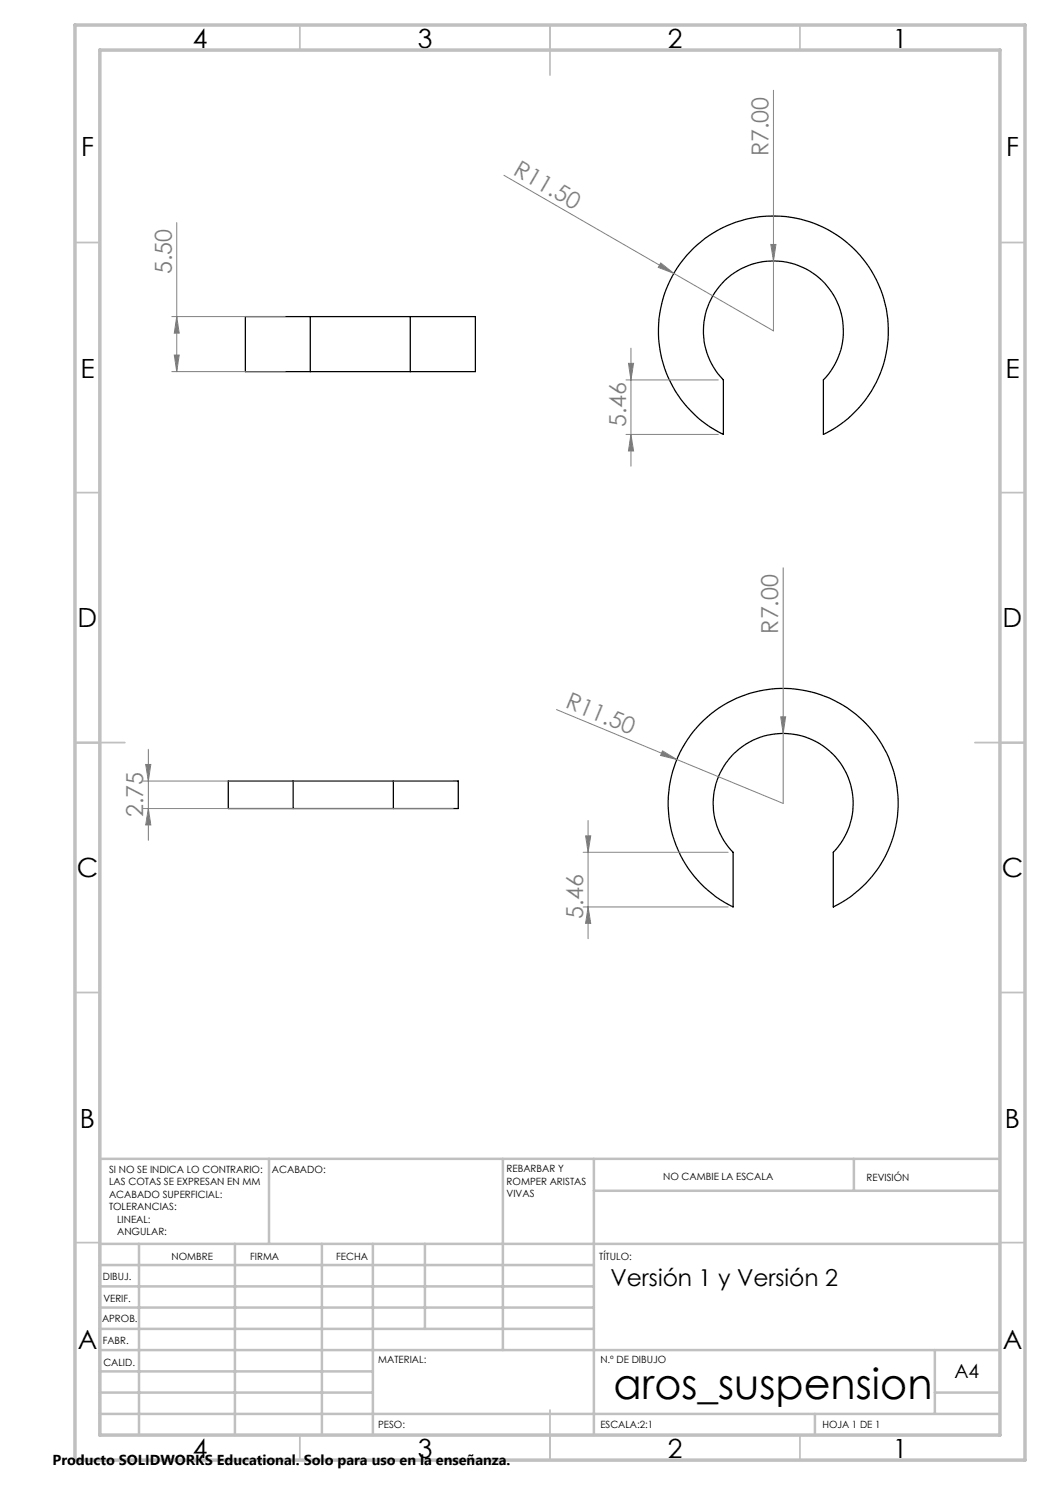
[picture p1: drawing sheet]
<svg xmlns="http://www.w3.org/2000/svg" width="210mm" height="297mm" viewBox="0 0 210 297" stroke-linecap="round" stroke-linejoin="round" font-family="sans-serif">
<g fill="none" stroke="#000" stroke-width=".25">
<path d="M138.7 49.6a23 23 0 0 1 34.9 3.5 23 23 0 0 1-8.9 33.8v-10.9a14 14 0 0 0-.2-19.7 14 14 0 0 0-19.7 0 14 14 0 0 0-.1 19.7v10.9a23 23 0 0 1-6-37.3zM62.1 63.3h-13v11h13M62.1 74.3h20M62.1 63.3h20M62.1 63.3v11M82.1 63.3h13v11h-13M82.1 63.3v11M58.6 156.2h-13v5.5h13M58.6 156.2h20.1M58.6 156.2v5.5M78.7 156.2h13v5.5h-13M78.7 156.2v5.5"/>
<path d="M140 144.8a23 23 0 0 1 35.2 2.3 23 23 0 0 1-8.5 34.3v-10.9a14 14 0 0 0-.2-19.8 14 14 0 0 0-19.7 0 14 14 0 0 0-.2 19.8v10.9a23 23 0 0 1-6.6-36.6zM58.6 161.7h20.1"/>
</g>
<g fill="none" stroke="#808080" stroke-width=".2">
<path d="M154.7 18.1v48.1l-53.9-31.1M35.3 44.5v29.8M132.2 52.6l2.6 2.1-3.1-1.2zM154.2 48.9h1l-.5 3.3zM34.4 63.3h22.6M34.4 74.3h22.6M34.9 71h.9l-.5 3.3zM35.3 63.3l.5 3.3h-.9zM125.2 76h18.5M125.7 72.7h1l-.5 3.3zM126.2 69.6v23.6M125.2 86.9h18.5"/>
<path d="M126.2 86.9l.5 3.3h-1zM156.6 113.6v47.1l-45.3-18.8M28.6 156.2h62.1M29.1 152.9h1.1l-.5 3.3zM29.7 149.9v18.2M132.5 150.2l2.9 1.7-3.3-.8zM156.1 143.4h1l-.5 3.3zM28.6 161.7h62.1M29.7 161.7l.5 3.3h-1.1zM116.6 170.5h29M117.1 167.2h1l-.5 3.3zM117.6 164.1v23.6"/>
<path d="M116.6 181.4h29M117.6 181.4l.5 3.3h-1z"/>
</g>
<g fill="none" stroke="#c0c0c0" stroke-width=".35">
<path d="M60 5v5M110 5v10M160 5v5M15 48.5h5M200 48.5h5M15 98.5h5M200 98.5h5M15 148.5h10M195 148.5h10M15 198.5h5M200 198.5h5M15 248.5h5"/>
<path d="M200 248.5h5M60 287v5M110 282v10M160 287v5"/>
</g>
<g fill="none" stroke="#c0c0c0" stroke-width=".5">
<path d="M53.8 231.8v17M100.6 231.8v38.2M118.8 231.8v55.2M118.8 238.2h81.2M170.8 231.8v6.4M200 231.8h-180v55.2M20 248.8h180M20 257.3h98.8M20 253h98.8M27.8 248.8v38.2M47 248.8v38.2M64.4 248.8v38.2"/>
<path d="M74.6 248.8v38.2M85 248.8v17M20 265.8h98.8M20 261.5h98.8M20 278.5h54.6M20 274.3h54.6M20 270h180M187 278.5h13M187 270v12.8M20 282.8h180M163 282.8v4.2"/>
</g>
<path d="M15 5h190v287h-190zM20 10h180v277h-180z" fill="none" stroke="#c0c0c0" stroke-width=".7"/>
<g fill="#808080">
<path d="M132.2 52.6l2.6 2.1-3.1-1.2z"/>
<path d="M132.5 150.2l2.9 1.7-3.3-.8z"/>
<path d="M154.2 48.9h1l-.5 3.3z"/>
<path d="M156.1 143.4h1l-.5 3.3z"/>
<path d="M29.7 161.7l.5 3.3h-1.1zM29.1 152.9h1.1l-.5 3.3z"/>
<path d="M125.7 72.7h1l-.5 3.3zM126.2 86.9l.5 3.3h-1zM35.3 63.3l.5 3.3h-.9zM34.9 71h.9l-.5 3.3zM117.1 167.2h1l-.5 3.3zM117.6 181.4l.5 3.3h-1z"/>
</g>
<text font-size="8.5" x="122.7" y="279.7">aros_suspension</text>
<g font-size="5.3">
<text x="38.5" y="9.5">4</text>
<text x="83.5" y="9.5">3</text>
<text x="133.5" y="9.5">2</text>
<text x="178.5" y="9.5">1</text>
<text x="16.2" y="31.3">F</text>
<text x="201.2" y="31.3">F</text>
<text x="16.1" y="75.5">E</text>
<text x="201.1" y="75.5">E</text>
<text x="15.5" y="125.5">D</text>
<text x="200.5" y="125.5">D</text>
<text x="15.4" y="175.5">C</text>
<text x="200.4" y="175.5">C</text>
<text x="16" y="225.5">B</text>
<text x="201" y="225.5">B</text>
<text x="15.5" y="269.8">A</text>
<text x="200.5" y="269.8">A</text>
<text x="38.5" y="291.5">4</text>
<text x="83.5" y="291.5">3</text>
<text x="133.5" y="291.5">2</text>
<text x="178.5" y="291.5">1</text>
</g>
<g font-size="4.7" fill="#808080">
<text x="102.4" y="34.8" transform="rotate(30 102.4 34.8)">R11.50</text>
<text x="153.7" y="31.2" transform="rotate(-90 153.7 31.2)">R7.00</text>
<text x="34.4" y="54.8" transform="rotate(-90 34.4 54.8)">5.50</text>
<text x="125.2" y="85.5" transform="rotate(-90 125.2 85.5)">5.46</text>
<text x="155.6" y="126.7" transform="rotate(-90 155.6 126.7)">R7.00</text>
<text x="112.9" y="141.5" transform="rotate(22 112.9 141.5)">R11.50</text>
<text x="28.7" y="163.4" transform="rotate(-90 28.7 163.4)">2.75</text>
<text x="116.6" y="183.9" transform="rotate(-90 116.6 183.9)">5.46</text>
</g>
<text font-size="4.7" x="122.1" y="257.3">Versión 1 y Versión 2</text>
<text font-size="3.9" x="190.9" y="275.5">A4</text>
<text font-size="2.9" x="10.5" y="292.9">Producto SOLIDWORKS Educational. Solo para uso en la enseñanza.</text>
<g font-size="2">
<text x="21.8" y="234.6">SI NO SE INDICA LO CONTRARIO:</text>
<text x="21.8" y="237.1">LAS COTAS SE EXPRESAN EN MM</text>
<text x="21.8" y="239.6">ACABADO SUPERFICIAL:</text>
<text x="54.4" y="234.6">ACABADO:</text>
<text x="101.3" y="234.5">REBARBAR Y</text>
<text x="101.3" y="237">ROMPER ARISTAS</text>
<text x="101.3" y="239.5">VIVAS</text>
<text x="132.6" y="236">NO CAMBIE LA ESCALA</text>
<text x="173.3" y="236.2">REVISIÓN</text>
<text x="21.8" y="242.1">TOLERANCIAS:</text>
<text x="23.4" y="244.6">LINEAL:</text>
<text x="23.4" y="247.1">ANGULAR:</text>
<text x="34.3" y="252">NOMBRE</text>
<text x="50" y="251.9">FIRMA</text>
<text x="67.2" y="251.9">FECHA</text>
<text x="119.9" y="251.9">TÍTULO:</text>
<text x="20.6" y="256.1">DIBUJ.</text>
<text x="20.7" y="260.3">VERIF.</text>
<text x="20.4" y="264.4">APROB.</text>
<text x="20.5" y="268.8">FABR.</text>
<text x="20.7" y="273.1">CALID.</text>
<text x="75.6" y="272.5">MATERIAL:</text>
<text x="120.1" y="272.5">N.º DE DIBUJO</text>
<text x="75.6" y="285.5">PESO:</text>
<text x="120.1" y="285.6">ESCALA:2:1</text>
<text x="164.5" y="285.6">HOJA 1 DE 1</text>
</g>
</svg>
